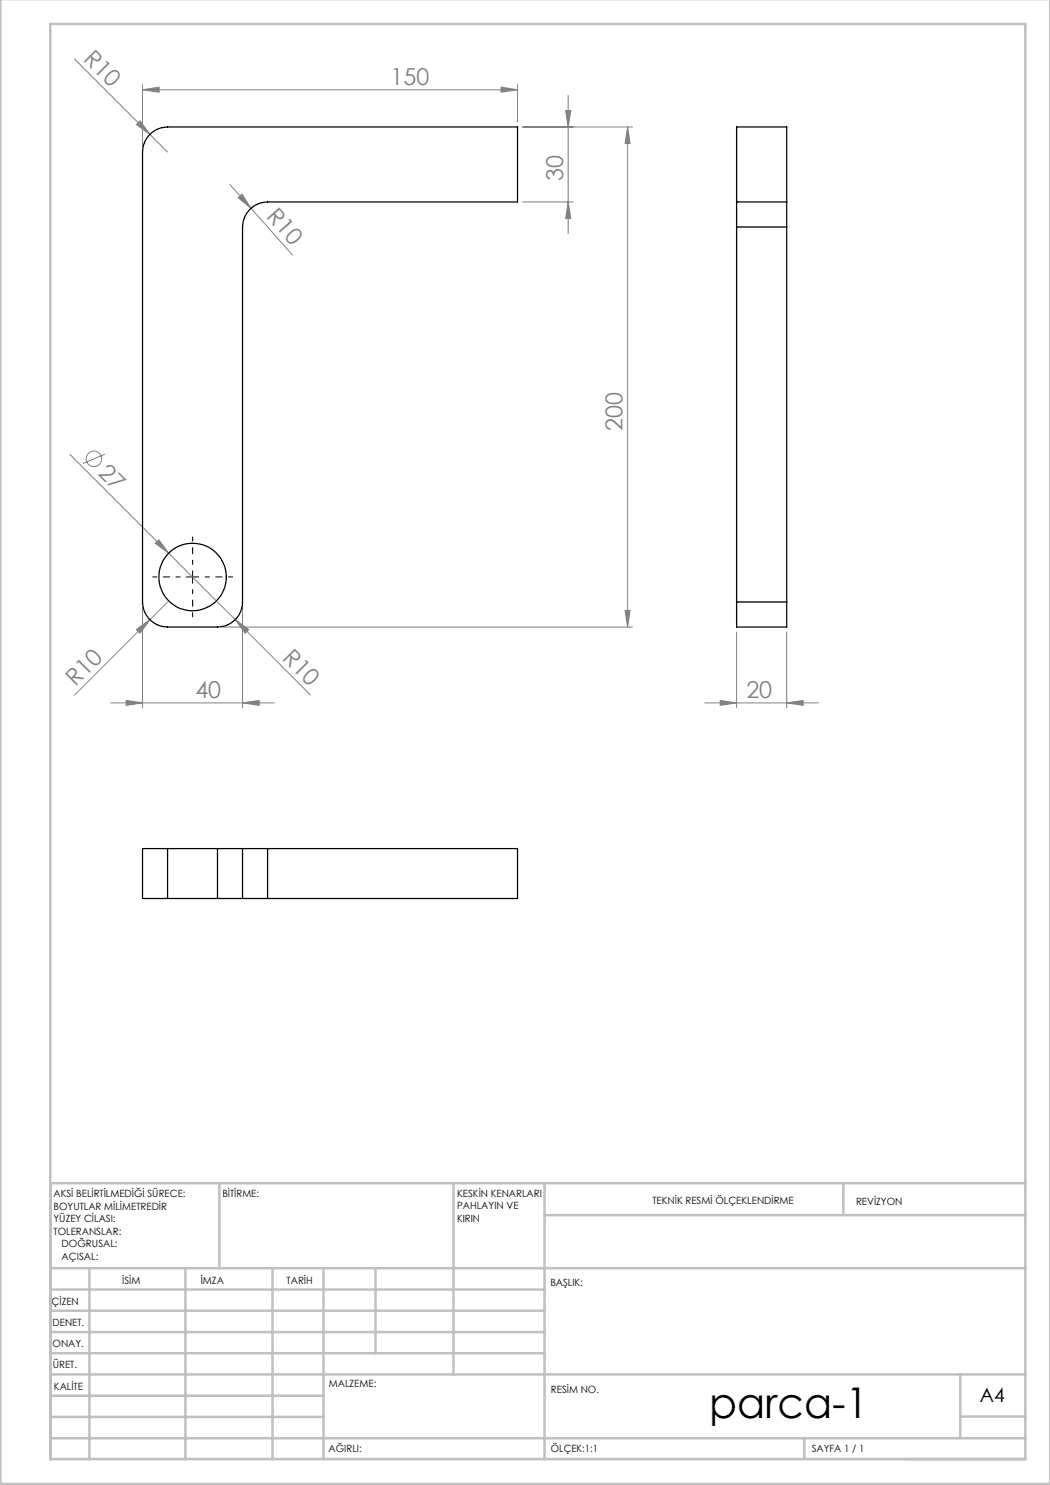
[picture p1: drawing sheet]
<svg xmlns="http://www.w3.org/2000/svg" width="210mm" height="297mm" viewBox="0 0 210 297" stroke-linecap="round" stroke-linejoin="round" font-family="sans-serif">
<g fill="none" stroke="#808080" stroke-width=".2">
<path d="M14.9 11.8l18.6 18.6M28.5 18l3.3-.6v1zM28.5 16.9v12.5M28.5 18h75M100.2 17.4l3.3 .6-3.3 .4zM103.5 16.9v7.5M113.6 19v27.7M27.3 24.9l.7-.7 2 2.7zM46 36.9l4.2 4.8M47.6 39.5l.8-.7 1.8 2.9zM104.5 25.4h22M113.1 22.1h1.1l-.6 3.3z"/>
<path d="M125.5 25.4l.5 3.3h-1zM125.5 25.4v100M50.2 41.7l8.3 9.3M104.5 40.4h10.2M113.6 40.4l.6 3.3h-1.1zM14 90.9l19.7 19.7M21 90.8l-4.4 1.9M31.7 107.9l2 2.7-2.7-1.9zM33.7 110.6l9.6 9.6M27.3 125.9l2.7-2-2 2.7zM28.5 121.4v20.2M33.5 120.4l-18.6 18.6"/>
<path d="M43.5 120.4l3.6 3.5M44.5 125.4h82M47.1 123.9l2.6 2-.7 .7zM47.1 123.9l15 15.1M48.5 121.4v20.2M125 122.1h1l-.5 3.3zM147.3 126.4v15.2M157.3 126.4v15.2M22.2 140.6h32.7M25.2 140.1l3.3 .5-3.3 .5zM48.5 140.6l3.3-.5v1zM141 140.6h22.7"/>
<path d="M144 140.1l3.3 .5-3.3 .5zM157.3 140.6l3.3-.5v1z"/>
<circle cx="18.8" cy="91.8" r="1.57"/>
</g>
<path d="M36 115.4h-5.5M38.5 112.9v-5.5M38.5 117.9v5.5M41 115.4h5.5" fill="none" stroke="#000" stroke-width=".2" stroke-dasharray="15.2 1.3 1.3 1.3" stroke-dashoffset="14.4"/>
<path d="M37.3 115.4h2.5M38.5 114.2v2.5" fill="none" stroke="#000" stroke-width=".2"/>
<g fill="none" stroke="#c0c0c0" stroke-width=".5">
<path d="M.1 -.1v296.9h209.9v-296.9M10.1 4.8h195v287h-195zM43.9 236.6v17M90.7 236.6v38.3M108.9 236.6v55.3M168.7 236.6v6.3M205.1 236.6h-195v55.3M10.1 253.6h195M10.1 257.9h98.8M17.9 253.6v38.3M37.1 253.6v38.3M54.5 253.6v38.3"/>
<path d="M64.7 253.6v38.3M75.1 253.6v17M108.9 243h96.2M10.1 270.6h98.8M10.1 266.4h98.8M10.1 262.1h98.8M10.1 279.1h54.6M10.1 274.9h195M192.1 274.8v12.7M10.1 287.7h195M10.1 283.4h54.6M160.9 287.5v4.3"/>
<path d="M192.1 283.3h13"/>
</g>
<g fill="#808080">
<path d="M27.3 24.9l.7-.7 2 2.7z"/>
<path d="M31.7 107.9l2 2.7-2.7-1.9z"/>
<path d="M27.3 125.9l2.7-2-2 2.7z"/>
<path d="M47.6 39.5l.8-.7 1.8 2.9z"/>
<path d="M47.1 123.9l2.6 2-.7 .7z"/>
<path d="M157.3 140.6l3.3-.5v1zM144 140.1l3.3 .5-3.3 .5z"/>
<path d="M28.5 18l3.3-.6v1zM100.2 17.4l3.3 .6-3.3 .4zM25.2 140.1l3.3 .5-3.3 .5zM48.5 140.6l3.3-.5v1z"/>
<path d="M125.5 25.4l.5 3.3h-1zM125 122.1h1l-.5 3.3zM113.1 22.1h1.1l-.6 3.3zM113.6 40.4l.6 3.3h-1.1z"/>
</g>
<g fill="none" stroke="#000" stroke-width=".25">
<path d="M29.7 27.1a5 5 0 0 1 3.8-1.7h70v15h-50a5 5 0 0 0-5 5v75a5 5 0 0 1-5 5h-10a5 5 0 0 1-5-5v-90a5.1 5.1 0 0 1 1.2-3.3zM147.3 40.4v5M147.3 40.4v-15h10v15M147.3 40.4h10M147.3 45.4v75M147.3 45.4h10M157.3 40.4v5M157.3 45.4v75M147.3 120.4v5h10v-5M147.3 120.4h10M33.5 169.7h-5v10h5M33.5 169.7v10"/>
<path d="M33.5 169.7h10M33.5 179.7h10M43.5 169.7h5M43.5 179.7h5M43.5 169.7v10M48.5 169.7h5M48.5 179.7h5M48.5 169.7v10M53.5 169.7h50v10h-50M53.5 169.7v10"/>
<circle cx="38.5" cy="115.4" r="6.7"/>
</g>
<text font-size="8.5" x="141.8" y="283.5">parca-1</text>
<g font-size="4.7" fill="#808080">
<text x="16.5" y="12" transform="rotate(45 16.5 12)">R10</text>
<text x="78.1" y="16.9">150</text>
<text x="112.6" y="36.1" transform="rotate(-90 112.6 36.1)">30</text>
<text x="53.1" y="43.4" transform="rotate(48 53.1 43.4)">R10</text>
<text x="124.5" y="86.2" transform="rotate(-90 124.5 86.2)">200</text>
<text x="19.4" y="94.8" transform="rotate(45 19.4 94.8)">27</text>
<text x="56.3" y="131.7" transform="rotate(45 56.3 131.7)">R10</text>
<text x="15.1" y="137.4" transform="rotate(-45 15.1 137.4)">R10</text>
<text x="39.1" y="139.6">40</text>
<text x="149.3" y="139.6">20</text>
</g>
<text font-size="3.9" x="196" y="280.4">A4</text>
<g font-size="2">
<text x="10.7" y="239.5">AKSİ BELİRTİLMEDİĞİ SÜRECE:</text>
<text x="44.5" y="239.5">BİTİRME:</text>
<text x="91.4" y="239.4">KESKİN KENARLARI</text>
<text x="10.7" y="242">BOYUTLAR MİLİMETREDİR</text>
<text x="10.7" y="244.5">YÜZEY CİLASI:</text>
<text x="91.4" y="241.9">PAHLAYIN VE</text>
<text x="91.4" y="244.4">KIRIN</text>
<text x="130.5" y="240.8">TEKNİK RESMİ ÖLÇEKLENDİRME</text>
<text x="171.2" y="241">REVİZYON</text>
<text x="10.7" y="247">TOLERANSLAR:</text>
<text x="12.3" y="249.5">DOĞRUSAL:</text>
<text x="12.3" y="252">AÇISAL:</text>
<text x="24.4" y="256.9">İSİM</text>
<text x="40.1" y="256.8">İMZA</text>
<text x="57.3" y="256.8">TARİH</text>
<text x="110.1" y="257.1">BAŞLIK:</text>
<text x="10.3" y="260.9">ÇİZEN</text>
<text x="10.5" y="269.3">ONAY.</text>
<text x="10.5" y="265.2">DENET.</text>
<text x="10.6" y="273.6">ÜRET.</text>
<text x="10.8" y="278">KALİTE</text>
<text x="65.8" y="277.4">MALZEME:</text>
<text x="110.2" y="278.5">RESİM NO.</text>
<text x="65.7" y="290.4">AĞIRLI:</text>
<text x="110.2" y="290.5">ÖLÇEK:1:1</text>
<text x="162.4" y="290.4">SAYFA 1 / 1</text>
</g>
</svg>
